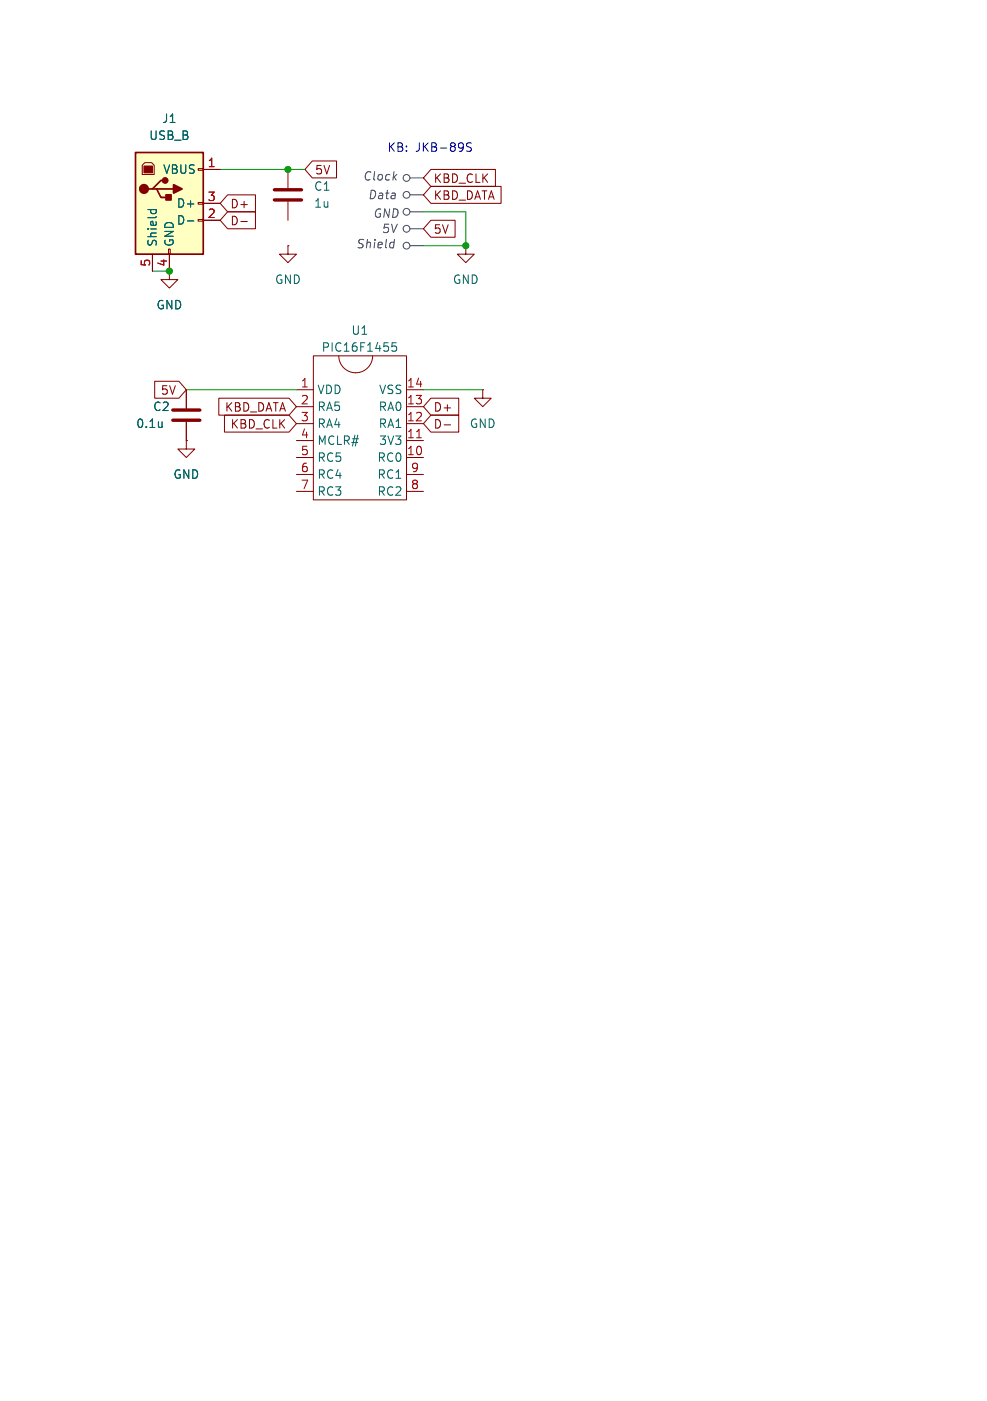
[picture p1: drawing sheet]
<svg xmlns="http://www.w3.org/2000/svg" width="148mm" height="210mm" viewBox="0 0 148 210" stroke-linecap="round" stroke-linejoin="round" font-family="sans-serif">
<path d="M69.8 36.8v1.3h1.3l-1.3 1.3-1.2-1.3h1.2M69.8 36.8h.1M25.4 40.6v1.3h1.3l-1.3 1.3-1.3-1.3h1.3M27.9 58.4v2.8M27.9 66v1.3h1.3l-1.3 1.3-1.2-1.3h1.2M27.9 66h.1M27.9 63.2v2.8" fill="none" stroke="#840000" stroke-width=".15"/>
<path d="M25.9 63h4.1M25.9 61.5h4.1" fill="none" stroke="#840000" stroke-width=".51"/>
<path d="M24.3 63.2v.9M24.3 64h-.1" fill="none" stroke="#006464" stroke-width=".15"/>
<path d="M20.3 22.9h10.2v15.2h-10.2z" fill="#ffffc2"/>
<path d="M20.3 22.9h10.2v15.2h-10.2zM22.9 28.3h.6l.6 1.3h1.3M23.5 28.3h2.5M24.8 27.1h-.7l-1.2 1.2h-.7" fill="none" stroke="#840000" stroke-width=".25"/>
<g fill="#840000" stroke="#840000" stroke-width=".25">
<path d="M26 27.7l1.3 .6-1.3 .7z"/>
<path d="M24.9 29.2h.8v.8h-.8z"/>
<circle cx="21.6" cy="28.3" r=".63"/>
<circle cx="24.8" cy="27.1" r=".38"/>
</g>
<path d="M21.6 24.9h1.3v1h-1.3z" fill="#840000" stroke="#840000" stroke-width=".15"/>
<g fill="none" stroke="#840000" stroke-width=".15">
<path d="M21.3 24.8l.4-.4h1l.4 .4v1.4h-1.8zM22.9 38.1v2.5M25.3 37.3h.2v.8h-.2zM25.4 38.1v2.5M29.7 32.9h.8v.2h-.8zM29.7 30.4h.8v.2h-.8zM29.7 25.3h.8v.2h-.8zM30.5 25.4h2.5M30.5 33h2.5M30.5 30.5h2.5M34.1 29.2h4.2v2.6h-4.2l-1.1-1.3zM34.1 31.7h4.2v2.6h-4.2l-1.1-1.3z"/>
<path d="M36.1 33.2h1M43.2 36.8v1.3h1.2l-1.2 1.3-1.3-1.3h1.3M43.2 36.8h.1M43.2 25.4v2.8M43.2 30.2v2.8M46.8 24.1h3.7v2.6h-3.7l-1.1-1.3zM64.6 27.9h10.5v2.6h-10.5l-1.1-1.3zM64.6 25.4h9.7v2.5h-9.7l-1.1-1.2zM64.6 33h3.6v2.6h-3.6l-1.1-1.3zM23.2 57.1h3.6l1.1 1.3-1.1 1.3h-3.6zM27.9 58.4v2.8M32.8 59.7h10.5l1.1 1.3-1.1 1.2h-10.5z"/>
<path d="M44.4 58.4h2.6M47 53.3h14v21.6h-14zM50.8 53.3a2.54 2.54 0 0 0 2.5 2.6 2.54 2.54 0 0 0 2.6-2.6M61 58.4h2.5M64.6 59.7h4.2v2.5h-4.2l-1.1-1.2zM72.4 58.4v1.3h1.3l-1.3 1.3-1.3-1.3h1.3M72.4 58.4h.1M27.9 66h.1M27.9 63.2v2.8M33.7 62.2h9.6l1.1 1.3-1.1 1.3h-9.6zM44.4 68.6h2.6M44.4 66h2.6"/>
<path d="M44.4 63.5h2.6M44.4 61h2.6M44.4 71.1h2.6M44.4 73.7h2.6M61 68.6h2.5M61 66h2.5M61 63.5h2.5M61 61h2.5M61 71.1h2.5M61 73.7h2.5M64.6 62.2h4.2v2.6h-4.2l-1.1-1.3zM66.6 63.7h1"/>
</g>
<path d="M22.2 31.4h1.2M22.7 31.4l-.1 .4M23.4 31.4v.4M28.1 33.1h1M59.4 51.4h-.6v.6l.1-.1h.5l.1 .2-.1 .4-.2 .1-.4-.1M24.3 63.2v.9M24.3 64h-.1" fill="none" stroke="#006464" stroke-width=".15"/>
<path d="M62.5 65.6h.7" fill="none" stroke="#a90000" stroke-width=".15"/>
<path d="M41.1 30h4.1M41.1 28.4h4.1" fill="none" stroke="#840000" stroke-width=".51"/>
<g fill="none" stroke="#484848" stroke-width=".15">
<path d="M59 36.3l.1 .1M59.2 35.9l-.2 1.3M61.5 29.2h2M61.5 31.8h2M61.5 34.3h2M61.5 36.8h2M61.5 26.7h2"/>
<circle cx="61" cy="26.7" r=".51"/>
<circle cx="61" cy="31.8" r=".51"/>
<circle cx="61" cy="34.3" r=".51"/>
<circle cx="61" cy="29.2" r=".51"/>
<circle cx="61" cy="36.8" r=".51"/>
</g>
<path d="M70.7 21.5l-.5-.1-.2 .3 .1 .3 .5 .2v.4l-.2 .1-.4-.1" fill="none" stroke="#0000c2" stroke-width=".15"/>
<path d="M33 25.4h12.7M63.5 31.8h6.3v5h-6.3M22.9 40.6h2.5M27.9 58.4h16.5M63.5 58.4h8.9" fill="none" stroke="#009600" stroke-width=".15"/>
<g fill="#009600" stroke="#009600" stroke-width=".15">
<circle cx="43.2" cy="25.4" r=".46"/>
<circle cx="69.8" cy="36.8" r=".46"/>
<circle cx="25.4" cy="40.6" r=".46"/>
</g>
<g font-size="1.8" fill="#006464">
<text x="22.3" y="21.2">USB_B</text>
<text x="24.2" y="18.6">J1</text>
<text x="24.4" y="26.3">VBUS</text>
<text x="47" y="28.8">C1</text>
<text x="26.4" y="33.9">D-</text>
<text x="26.4" y="31.3">D+</text>
<text x="47" y="31.3">1u</text>
<text x="23.7" y="37.1" transform="rotate(-90 23.7 37.1)">Shield</text>
<text x="26.3" y="37.1" transform="rotate(-90 26.3 37.1)">GND</text>
<text x="23.4" y="46.6">GND</text>
<text x="41.1" y="42.8">GND</text>
<text x="67.8" y="42.8">GND</text>
<text x="48.1" y="52.9">PIC16F1455</text>
<text x="52.6" y="50.4">U1</text>
<text x="47.5" y="59.3">VDD</text>
<text x="56.7" y="59.3">VSS</text>
<text x="20.3" y="64.4">0.1u</text>
<text x="22.9" y="61.8">C2</text>
<text x="47.5" y="61.8">RA5</text>
<text x="47.5" y="64.4">RA4</text>
<text x="56.7" y="64.4">RA1</text>
<text x="56.7" y="61.8">RA0</text>
<text x="70.4" y="64.4">GND</text>
<text x="25.9" y="72">GND</text>
<text x="47.5" y="66.9">MCLR#</text>
<text x="47.5" y="69.4">RC5</text>
<text x="47.5" y="72">RC4</text>
<text x="56.5" y="69.4">RC0</text>
<text x="56.5" y="72">RC1</text>
<text x="56.7" y="66.9">3V3</text>
<text x="47.5" y="74.5">RC3</text>
<text x="56.5" y="74.5">RC2</text>
</g>
<g font-size="1.8" fill="#0000c2">
<text x="58" y="23">KB:</text>
<text x="62.3" y="23">JKB-89S</text>
</g>
<g font-size="1.8" fill="#a90000">
<text x="31" y="25.1">1</text>
<text x="31" y="32.8">2</text>
<text x="31" y="30.2">3</text>
<text x="22.6" y="40.1" transform="rotate(-90 22.6 40.1)">5</text>
<text x="45" y="58.2">1</text>
<text x="60.9" y="58.2">14</text>
<text x="45" y="60.7">2</text>
<text x="45" y="63.2">3</text>
<text x="45" y="65.8">4</text>
<text x="60.9" y="65.8">11</text>
<text x="60.9" y="63.2">12</text>
<text x="60.9" y="60.7">13</text>
<text x="45" y="68.3">5</text>
<text x="45" y="70.9">6</text>
<text x="60.9" y="68.3">10</text>
<text x="61.5" y="70.9">9</text>
<text x="45" y="73.4">7</text>
<text x="61.5" y="73.4">8</text>
</g>
<g font-size="1.8" fill="#840000">
<text x="47.1" y="26.4">5V</text>
<text x="64.9" y="27.6">KBD_CLK</text>
<text x="34.4" y="31.4">D+</text>
<text x="34.4" y="34">D-</text>
<text x="64.9" y="30.2">KBD_DATA</text>
<text x="64.9" y="35.2">5V</text>
<text x="25.1" y="40.1" transform="rotate(-90 25.1 40.1)">4</text>
<text x="24" y="59.4">5V</text>
<text x="33.6" y="61.9">KBD_DATA</text>
<text x="34.5" y="64.5">KBD_CLK</text>
<text x="64.9" y="64.5">D-</text>
<text x="64.9" y="61.9">D+</text>
</g>
<g font-size="1.8" fill="#484848">
<text x="54.4" y="27.3">Clock</text>
<text x="55.1" y="30.1">Data</text>
<text x="55.9" y="32.9">GND</text>
<text x="57.1" y="35.2">5V</text>
<text x="53.3" y="37.4">Shield</text>
</g>
</svg>
